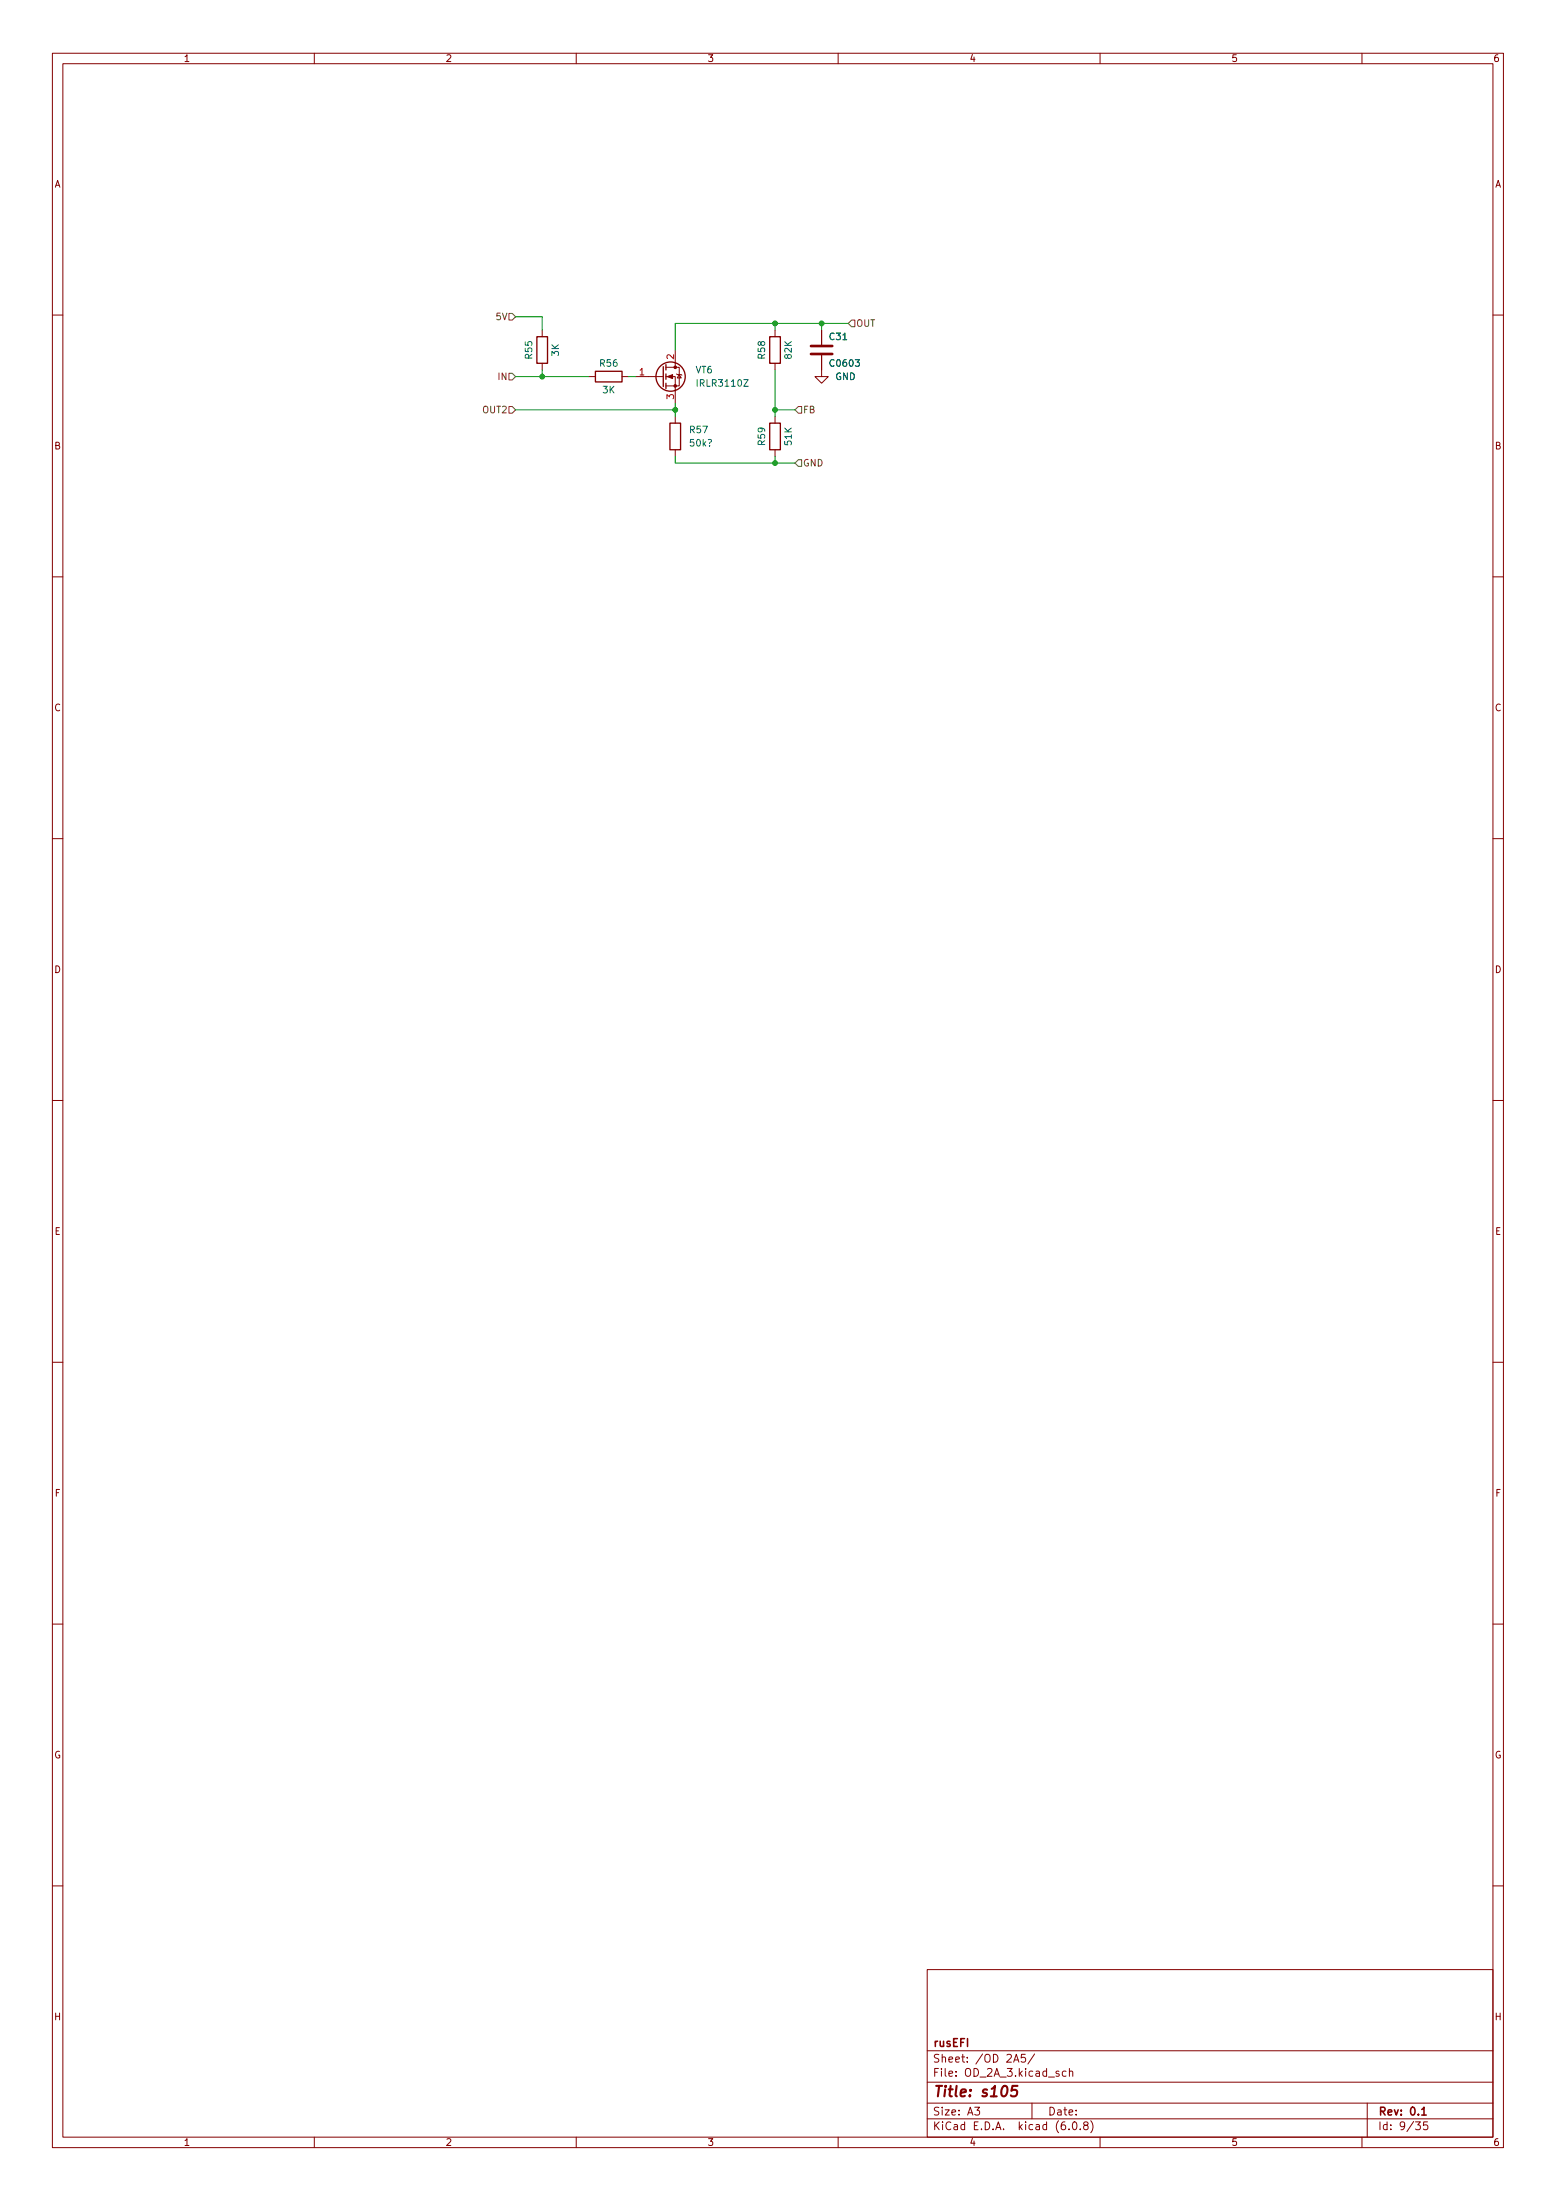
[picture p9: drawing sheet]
<svg xmlns="http://www.w3.org/2000/svg" width="297mm" height="420mm" viewBox="0 0 297 420" stroke-linecap="round" stroke-linejoin="round" font-family="sans-serif">
<g fill="none" stroke="#840000" stroke-width=".19">
<path d="M10 10.2h277v400h-277zM12 12.2h273v396h-273zM60 10.2v2M110 10.2v2M160 10.2v2M210 10.2v2M260 10.2v2M10 60.2h2M103.5 63v1.3M103.5 69.4v1.3M112.4 71.9h1.3M118.7 71.9h1.3"/>
<path d="M121.3 71.9h5.3M127.1 71.9h1.8v5.1M127.1 70.1h2.6v3.6h-2.6M128.9 66.8v3.3M128.9 79.5v1.3M129.2 71.4l1 .3M129.7 71.5l.3 .7h-.7zM148 63v1.3M148 69.4v1.3M148 79.5v1.3M156.8 67.9v4h1.3l-1.3 1.3-1.2-1.3h1.2M156.8 63v2.8"/>
<path d="M285 60.2h2M128.9 85.9v1.3M148 85.9v1.3M10 110.2h2M285 110.2h2M10 160.2h2M285 160.2h2M10 210.2h2M285 210.2h2M10 260.2h2M285 260.2h2M10 310.2h2"/>
<path d="M285 310.2h2M10 360.2h2M177 376.2h108v32h-108zM285 360.2h2M177 397.7h108M177 391.7h108M193.5 393.8l.5-1.5 .5 1.5M193.6 393.4h.8M195.7 392.3h-.7l-.1 .8 .2-.2 .5 .1 .2 .2-.1 .5-.2 .1-.6-.1M197.5 392.3l-1.3 1.9M202.1 395.6l-.3-.1-.2 .3v.2l.5 .1v.4h-.5M203.5 395.6l-.4-.1-.3 .3 .1 .7h.6"/>
<path d="M204.1 395.7l.3-.2 .3 .1 .1 .9M204.1 395v1.5M60 408.2v2M110 408.2v2M160 408.2v2M177 404.7h108M177 401.7h108M186.1 402.4h.9l-.5 .6 .4 .2v.6l-.2 .1-.6-.1M197 401.7v3M204.1 406.6v.1M204.9 405.3l.2-.1a.8 .8 0 0 1 .5 .8 .8 .8 0 0 1-.5 .7 1 1 0 0 1-.2-1.4zM206.2 406.6v.1"/>
<path d="M207.1 405.9l-.2-.3v-.2l.2-.2 .5 .1 .1 .2-.1 .2-.6 .3-.1 .2v.4l.2 .1h.5l.1-.2-.1-.5-.2-.1M208.2 405a1.72 1.72 0 0 1 0 2.3M210 408.2v2M260 408.2v2M261 401.7v6.5M270.2 405.2h1l-.6 .6 .5 .2v.6l-.2 .1-.7-.1M272.5 405.2h-.7l-.1 .8 .2-.2 .5 .1 .2 .2-.1 .5-.2 .1-.6-.1"/>
</g>
<path d="M271.4 402.9l.4-.5v1.5M271.4 403.9h.9" fill="none" stroke="#840000" stroke-width=".3"/>
<path d="M194.2 398.4h-.9l-.2 .9 .3-.2 .6 .1 .2 .3-.2 .7-.3 .2h-.5l-.2-.2" fill="none" stroke="#840000" stroke-width=".4"/>
<g fill="none" stroke="#840000" stroke-width=".25">
<path d="M102.5 64.3h2v5.1h-2zM113.7 70.9h5v2h-5zM126.6 70v3.8M127.1 69.6v1.1M127.1 71.4v1M127.1 73.2v1M146.9 64.3h2.1v5.1h-2.1zM127.9 80.8h2v5.1h-2zM146.9 80.8h2.1v5.1h-2.1z"/>
<circle cx="128" cy="71.9" r="2.79"/>
</g>
<path d="M154.8 67.6h4.1M154.8 66.1h4.1" fill="none" stroke="#840000" stroke-width=".51"/>
<g fill="#840000" stroke="#840000" stroke-width=".19">
<path d="M127.4 71.9l1-.4v.8z"/>
<circle cx="128.9" cy="73.7" r=".25"/>
<circle cx="128.9" cy="70.1" r=".25"/>
</g>
<path d="M97.2 59.9h.6l.6 .6-.6 .6h-.6zM97.2 71.3h.6l.6 .6-.6 .7h-.6zM97.2 77.6h.6l.6 .7-.6 .6h-.6zM151.8 78.3l.6-.7h.6v1.3h-.6zM162.6 61.1h.6v1.3h-.6l-.7-.6zM151.8 88.4l.6-.6h.6v1.3h-.6z" fill="none" stroke="#725600" stroke-width=".19"/>
<g fill="none" stroke="#009600" stroke-width=".19">
<path d="M98.4 60.5h5.1v2.5M98.4 71.9h14M98.4 78.3h30.5M103.5 70.7v1.2M120 71.9h1.3M128.9 77v2.5M148 61.8v1.2M148 70.7v8.8M148 78.3h3.8M156.8 61.8v1.2M161.9 61.8h-33v5M128.9 87.2v1.2h22.9"/>
<path d="M148 87.2v1.2"/>
</g>
<g fill="#009600" stroke="#009600" stroke-width=".19">
<circle cx="128.9" cy="78.3" r=".46"/>
<circle cx="148" cy="88.4" r=".46"/>
<circle cx="103.5" cy="71.9" r=".46"/>
<circle cx="156.8" cy="61.8" r=".46"/>
<circle cx="148" cy="78.3" r=".46"/>
<circle cx="148" cy="61.8" r=".46"/>
</g>
<text font-size="2.8" fill="#840000" x="178" y="400.5">Title: s105</text>
<g font-size="2.1" fill="#840000">
<text x="178" y="393.9">Sheet: /OD 2A5/</text>
<text x="178" y="390.9">rusEFI</text>
<text x="178" y="396.6">File: OD_2A_3.kicad_sch</text>
<text x="178" y="406.8">KiCad E.D.A. kicad (6.0.8)</text>
<text x="178" y="404">Size: A3</text>
<text x="200" y="404">Date:</text>
<text x="263" y="404">Rev: 0.1</text>
<text x="263" y="406.8">Id: 9/35</text>
</g>
<g font-size="1.8" fill="#840000">
<text x="35" y="11.8">1</text>
<text x="85" y="11.8">2</text>
<text x="135" y="11.8">3</text>
<text x="185" y="11.8">4</text>
<text x="235" y="11.8">5</text>
<text x="285" y="11.8">6</text>
<text x="10.3" y="35.8">A</text>
<text x="285.3" y="35.8">A</text>
<text x="10.3" y="85.8">B</text>
<text x="285.3" y="85.8">B</text>
<text x="10.3" y="135.8">C</text>
<text x="285.3" y="135.8">C</text>
<text x="10.3" y="185.8">D</text>
<text x="285.3" y="185.8">D</text>
<text x="10.4" y="235.8">E</text>
<text x="285.4" y="235.8">E</text>
<text x="10.4" y="285.8">F</text>
<text x="285.5" y="285.8">F</text>
<text x="10.3" y="335.8">G</text>
<text x="285.3" y="335.8">G</text>
<text x="10.3" y="385.8">H</text>
<text x="285.3" y="385.8">H</text>
<text x="35" y="409.8">1</text>
<text x="85" y="409.8">2</text>
<text x="135" y="409.8">3</text>
<text x="185" y="409.8">4</text>
<text x="235" y="409.8">5</text>
<text x="285" y="409.8">6</text>
</g>
<g font-size="1.8" fill="#725600">
<text x="94.8" y="61.1">5V</text>
<text x="163.4" y="62.4">OUT</text>
<text x="95.2" y="72.6">IN</text>
<text x="92.2" y="78.9">OUT2</text>
<text x="153.2" y="78.9">FB</text>
<text x="153.2" y="89.1">GND</text>
</g>
<g font-size="1.8" fill="#006464">
<text x="158.4" y="64.9">C31</text>
<text x="101.6" y="68.5" transform="rotate(-90 101.6 68.5)">R55</text>
<text x="106.7" y="68" transform="rotate(-90 106.7 68)">3K</text>
<text x="114.6" y="70">R56</text>
<text x="132.8" y="71.3">VT6</text>
<text x="146" y="68.5" transform="rotate(-90 146 68.5)">R58</text>
<text x="151.1" y="68.5" transform="rotate(-90 151.1 68.5)">82K</text>
<text x="158.6" y="70">C0603</text>
<text x="115.1" y="75.1">3K</text>
<text x="133.3" y="73.8">IRLR3110Z</text>
<text x="159.4" y="72.6">GND</text>
<text x="131.7" y="82.7">R57</text>
<text x="131.8" y="85.3">50k?</text>
<text x="146" y="85" transform="rotate(-90 146 85)">R59</text>
<text x="151.1" y="85" transform="rotate(-90 151.1 85)">51K</text>
</g>
<g font-size="1.8" fill="#a90000">
<text x="122.1" y="71.7">1</text>
<text x="128.7" y="68.6" transform="rotate(-90 128.7 68.6)">2</text>
<text x="128.7" y="76.2" transform="rotate(-90 128.7 76.2)">3</text>
</g>
</svg>
